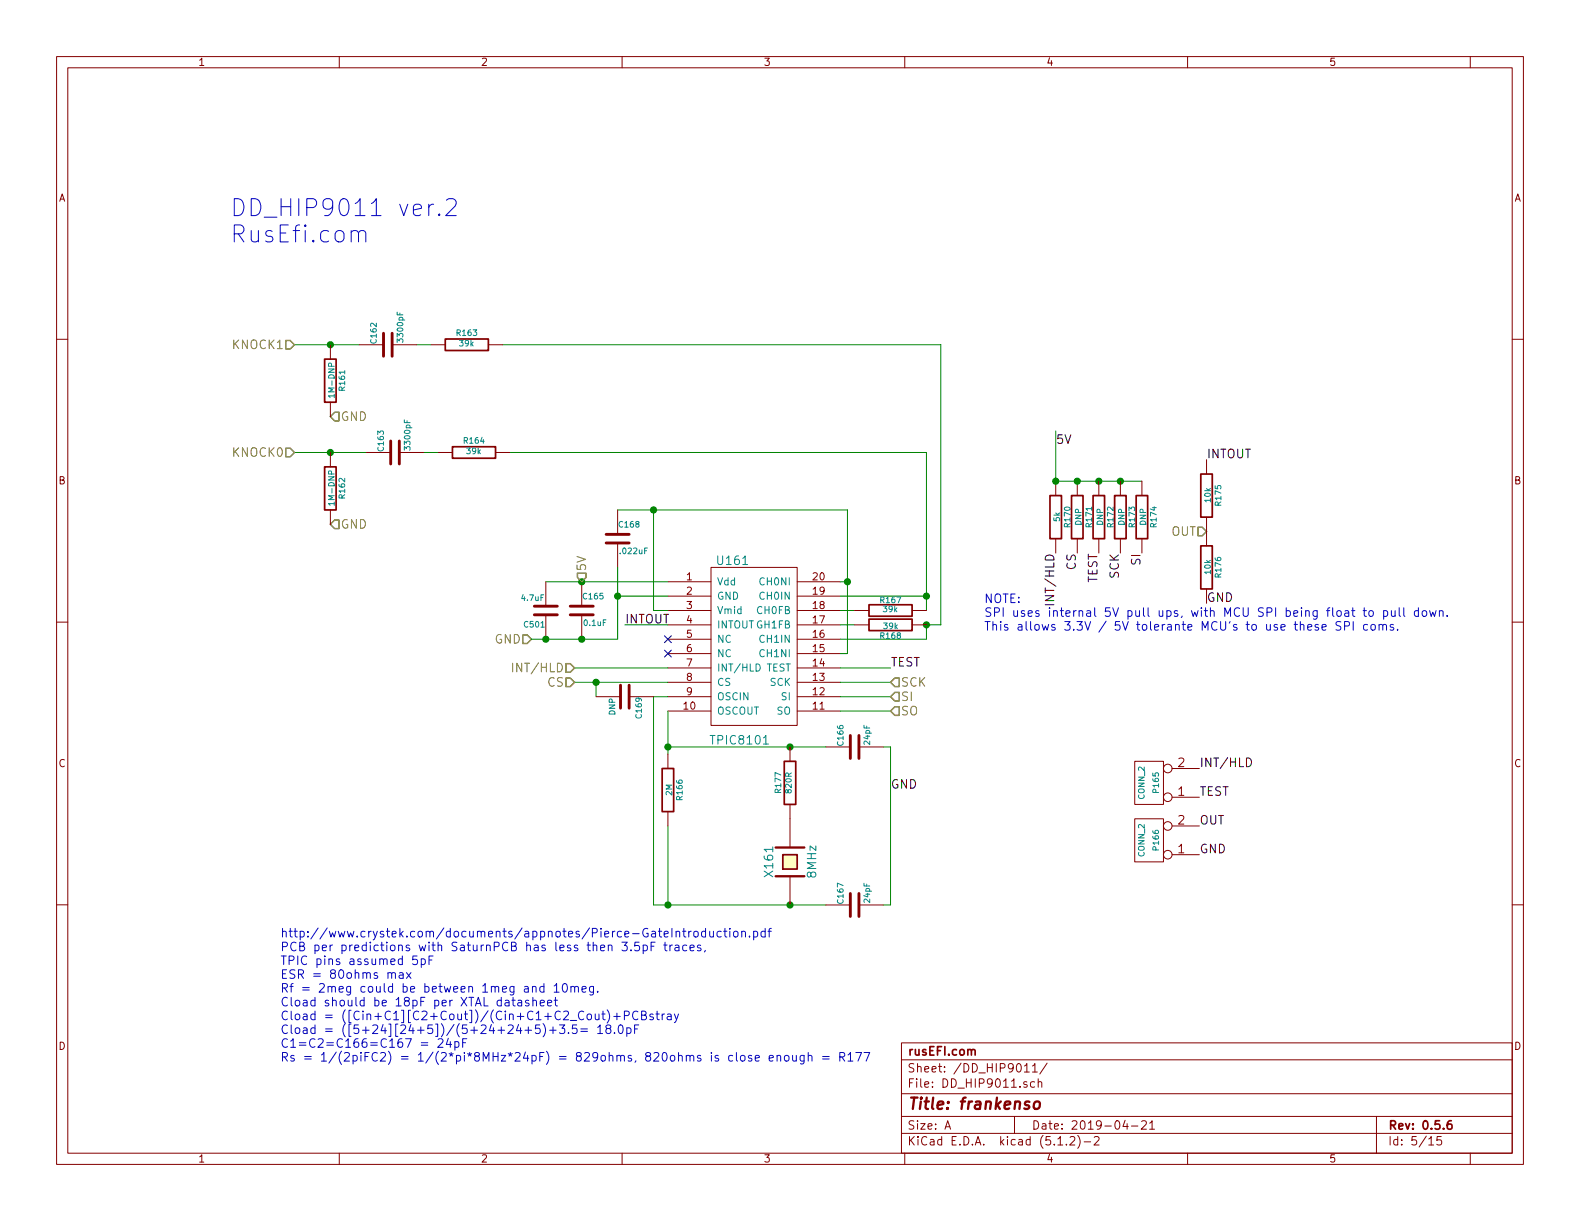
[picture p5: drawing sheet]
EESchema Schematic File Version 4
EELAYER 30 0
EELAYER END
$Descr A 11000 8500
encoding utf-8
Sheet 5 15
Title "frankenso"
Date "2019-04-21"
Rev "0.5.6"
Comp "rusEFI.com"
Comment1 ""
Comment2 ""
Comment3 ""
Comment4 ""
$EndDescr
$Comp
L rusEFI_Older:HIP9011 U161
U 1 1
P 5250 4450
F 0 "U161" H 5100 5000 60  0000 C CNN
F 1 "TPIC8101" H 5150 3750 60  0000 C CNN
F 2 "SO20L" H 5250 5050 60  0001 C CNN
F 3 "" H 5250 5050 60  0000 C CNN
F 4 "TI,TPIC8101DW" H 5250 4450 60  0001 C CNN "MFG,MFG#"
F 5 "DIGI,296-34575-5-ND" H 5250 4450 60  0001 C CNN "VEND1,VEND1#"
	1    5250 4450
	1    0    0    -1  
$EndComp
$Comp
L rusEFI_Older:C C165
U 1 1
P 4050 4250
F 0 "C165" H 4050 4350 40  0000 L CNN
F 1 "0.1uF" H 4056 4165 40  0000 L CNN
F 2 "SM0805" H 4088 4100 30  0001 C CNN
F 3 "~" H 4050 4250 60  0000 C CNN
F 4 "avx,08055C104KAT2A" H 4050 4250 60  0001 C CNN "MFG,MFG#"
F 5 "DIGI,478-1395-1-ND" H 4050 4250 60  0001 C CNN "VEND1,VEND1#"
	1    4050 4250
	1    0    0    -1  
$EndComp
$Comp
L rusEFI_Older:C C166
U 1 1
P 5950 5200
F 0 "C166" H 5950 5300 40  0000 L CNN
F 1 "24pF" H 5956 5115 40  0000 L CNN
F 2 "SM0805" V 1630 2600 60  0001 C CNN
F 3 "" H 5950 5200 60  0001 C CNN
F 4 "johnson,251R15S240JV4E" V 1630 2600 60  0001 C CNN "MFG,MFG#"
F 5 "DIGI,712-1383-1-ND" V 1630 2600 60  0001 C CNN "VEND1,VEND1#"
	1    5950 5200
	0    -1   -1   0   
$EndComp
$Comp
L rusEFI_Older:C C168
U 1 1
P 4300 3750
F 0 "C168" H 4300 3850 40  0000 L CNN
F 1 ".022uF" H 4306 3665 40  0000 L CNN
F 2 "SM0805" H 4338 3600 30  0001 C CNN
F 3 "~" H 4300 3750 60  0000 C CNN
F 4 "Murata,GRM21B5C1H223JA01L" H 4300 3750 60  0001 C CNN "MFG,MFG#"
F 5 "DIGI,490-1644-1-ND" H 4300 3750 60  0001 C CNN "VEND1,VEND1#"
	1    4300 3750
	1    0    0    -1  
$EndComp
NoConn ~ 4650 4450
NoConn ~ 4650 4550
Wire Wire Line
	2050 2400 2500 2400
Wire Wire Line
	2050 3150 2550 3150
Connection ~ 2300 3150
Connection ~ 2300 2400
Wire Wire Line
	2900 2400 3000 2400
Wire Wire Line
	2950 3150 3050 3150
Wire Wire Line
	5850 4250 5950 4250
Wire Wire Line
	5850 4350 5950 4350
Wire Wire Line
	5850 4450 6450 4450
Wire Wire Line
	6450 4450 6450 4350
Wire Wire Line
	6450 3150 6450 4250
Wire Wire Line
	6450 4150 5850 4150
Wire Wire Line
	3550 3150 6450 3150
Connection ~ 6450 4150
Wire Wire Line
	3500 2400 6550 2400
Wire Wire Line
	6550 2400 6550 4350
Wire Wire Line
	6550 4350 6450 4350
Connection ~ 6450 4350
Wire Wire Line
	3800 4050 4650 4050
Wire Wire Line
	4650 4150 4300 4150
Wire Wire Line
	4300 4450 4300 3950
Connection ~ 4050 4050
Connection ~ 4050 4450
Wire Wire Line
	4550 4250 4650 4250
Wire Wire Line
	4550 3550 4550 4250
Wire Wire Line
	5900 3550 5900 4550
Wire Wire Line
	5900 4050 5850 4050
Wire Wire Line
	5900 4550 5850 4550
Connection ~ 5900 4050
Wire Wire Line
	4650 5200 5750 5200
Wire Wire Line
	4650 4950 4650 5250
Connection ~ 5500 5200
Wire Wire Line
	4550 6300 5750 6300
Wire Wire Line
	4650 5750 4650 6300
Connection ~ 5500 6300
Wire Wire Line
	6150 5200 6200 5200
Wire Wire Line
	6200 5200 6200 6300
Connection ~ 4650 5200
Wire Wire Line
	4550 4850 4550 6300
Wire Wire Line
	4550 4850 4650 4850
Wire Wire Line
	4300 3550 5900 3550
Connection ~ 4550 3550
Connection ~ 4300 4150
Wire Wire Line
	4650 4650 4000 4650
Wire Wire Line
	4650 4750 4000 4750
Wire Wire Line
	5850 4650 6200 4650
Wire Wire Line
	5850 4750 6200 4750
Wire Wire Line
	5850 4850 6200 4850
Wire Wire Line
	5850 4950 6200 4950
Text Label 6200 4650 0    60   ~ 0
TEST
Wire Wire Line
	4650 4350 4350 4350
Text Label 4350 4350 0    60   ~ 0
INTOUT
$Comp
L rusEFI_Older:R R170
U 1 1
P 7350 3600
F 0 "R170" V 7430 3600 40  0000 C CNN
F 1 "5k" V 7357 3601 40  0000 C CNN
F 2 "SM0805" V 1130 2600 60  0001 C CNN
F 3 "" H 7350 3600 60  0001 C CNN
F 4 "STACKPOLE,RNCP0805FTD4K99" V 1130 2600 60  0001 C CNN "MFG,MFG#"
F 5 "DIGI,RNCP0805FTD4K99CT-ND" V 1130 2600 60  0001 C CNN "VEND1,VEND1#"
	1    7350 3600
	1    0    0    -1  
$EndComp
Wire Wire Line
	7350 3350 7950 3350
Connection ~ 7800 3350
Connection ~ 7650 3350
Wire Wire Line
	7350 3350 7350 3000
Text Label 7350 3100 0    60   ~ 0
5V
Text Label 7350 3850 3    60   ~ 0
INT/HLD
Text Label 7650 3850 3    60   ~ 0
TEST
Text Label 7800 3850 3    60   ~ 0
SCK
Text Label 7950 3850 3    60   ~ 0
SI
Wire Wire Line
	6200 6300 6150 6300
Text Label 6200 5500 0    60   ~ 0
GND
Text Notes 1600 1700 0    118  ~ 0
DD_HIP9011 ver.2\nRusEfi.com
Text Label 8400 4200 0    60   ~ 0
GND
Text Label 8400 3200 0    60   ~ 0
INTOUT
$Comp
L rusEFI_Older:CONN_2 P165
U 1 1
P 8000 5450
F 0 "P165" V 7950 5450 40  0000 C CNN
F 1 "CONN_2" V 8050 5450 40  0000 C CNN
F 2 "PIN_ARRAY_2X1" H 8000 5450 60  0001 C CNN
F 3 "" H 8000 5450 60  0000 C CNN
F 4 "DNP,DNP" V 8000 5450 60  0001 C CNN "MFG,MFG#"
F 5 "DNP,DNP" V 8000 5450 60  0001 C CNN "VEND1,VEND1#"
	1    8000 5450
	-1   0    0    1   
$EndComp
Text Label 8350 5350 0    60   ~ 0
INT/HLD
Text Label 8350 5550 0    60   ~ 0
TEST
$Comp
L rusEFI_Older:CONN_2 P166
U 1 1
P 8000 5850
F 0 "P166" V 7950 5850 40  0000 C CNN
F 1 "CONN_2" V 8050 5850 40  0000 C CNN
F 2 "PIN_ARRAY_2X1" H 8000 5850 60  0001 C CNN
F 3 "" H 8000 5850 60  0000 C CNN
F 4 "DNP,DNP" V 8000 5850 60  0001 C CNN "MFG,MFG#"
F 5 "DNP,DNP" V 8000 5850 60  0001 C CNN "VEND1,VEND1#"
	1    8000 5850
	-1   0    0    1   
$EndComp
Text Label 8350 5750 0    60   ~ 0
OUT
Text Label 8350 5950 0    60   ~ 0
GND
$Comp
L rusEFI_Older:CRYSTAL X161
U 1 1
P 5500 6000
F 0 "X161" H 5500 6150 60  0000 C CNN
F 1 "8MHz" H 5500 5850 60  0000 C CNN
F 2 "rusEFI_LIB:HC-18U" H 5500 6000 60  0001 C CNN
F 3 "~" H 5500 6000 60  0000 C CNN
F 4 "CTS,ATS08A-E" H 5500 6000 60  0001 C CNN "MFG,MFG#"
F 5 "DIGI,CTX1054-ND" H 5500 6000 60  0001 C CNN "VEND1,VEND1#"
	1    5500 6000
	0    -1   -1   0   
$EndComp
Text HLabel 3700 4450 0    60   Input ~ 0
GND
Text HLabel 4050 4050 1    60   Input ~ 0
5V
Wire Wire Line
	3700 4450 4300 4450
Text HLabel 2050 2400 0    60   Input ~ 0
KNOCK1
Text HLabel 2300 2900 2    60   Input ~ 0
GND
Text HLabel 2050 3150 0    60   Input ~ 0
KNOCK0
Text HLabel 2300 3650 2    60   Input ~ 0
GND
Text HLabel 6200 4750 2    60   Input ~ 0
SCK
Text HLabel 6200 4850 2    60   Input ~ 0
SI
Text HLabel 6200 4950 2    60   Input ~ 0
SO
Text HLabel 4000 4750 0    60   Input ~ 0
CS
Text HLabel 4000 4650 0    60   Input ~ 0
INT/HLD
Text HLabel 8400 3700 0    60   Input ~ 0
OUT
$Comp
L rusEFI_Older:R R162
U 1 1
P 2300 3400
F 0 "R162" V 2380 3400 40  0000 C CNN
F 1 "1M-DNP" V 2307 3401 40  0000 C CNN
F 2 "SM0805" V 1130 2600 60  0001 C CNN
F 3 "" H 2300 3400 60  0001 C CNN
F 4 "DNP,DNP" V 1130 2600 60  0001 C CNN "MFG,MFG#"
F 5 "DNP,DNP" V 1130 2600 60  0001 C CNN "VEND1,VEND1#"
	1    2300 3400
	1    0    0    -1  
$EndComp
$Comp
L rusEFI_Older:R R166
U 1 1
P 4650 5500
F 0 "R166" V 4730 5500 40  0000 C CNN
F 1 "2M" V 4657 5501 40  0000 C CNN
F 2 "SM0805" V 1130 2600 60  0001 C CNN
F 3 "" H 4650 5500 60  0001 C CNN
F 4 "vishay,CRCW08052M00FKEA" V 1130 2600 60  0001 C CNN "MFG,MFG#"
F 5 "DIGI,541-2.00MCCT-ND" V 1130 2600 60  0001 C CNN "VEND1,VEND1#"
	1    4650 5500
	1    0    0    -1  
$EndComp
$Comp
L rusEFI_Older:R R164
U 1 1
P 3300 3150
F 0 "R164" V 3380 3150 40  0000 C CNN
F 1 "39k" V 3307 3151 40  0000 C CNN
F 2 "SM0805" V 1130 2600 60  0001 C CNN
F 3 "" H 3300 3150 60  0001 C CNN
F 4 "ECG,ERA6AEB393V" V 1130 2600 60  0001 C CNN "MFG,MFG#"
F 5 "DIGI,P39KDACT-ND" V 1130 2600 60  0001 C CNN "VEND1,VEND1#"
	1    3300 3150
	0    -1   -1   0   
$EndComp
$Comp
L rusEFI_Older:R R175
U 1 1
P 8400 3450
F 0 "R175" V 8480 3450 40  0000 C CNN
F 1 "10k" V 8407 3451 40  0000 C CNN
F 2 "SM0805" V 3805 3950 60  0001 C CNN
F 3 "" H 7325 3975 60  0001 C CNN
F 4 "BOURNS,CR0805-FX-1002ELF" V 3805 3950 60  0001 C CNN "MFG,MFG#"
F 5 "DIGI,CR0805-FX-1002ELFCT-ND" V 3805 3950 60  0001 C CNN "VEND1,VEND1#"
F 6 "," H 7325 3975 60  0001 C CNN "VEND2,VEND2#"
	1    8400 3450
	1    0    0    -1  
$EndComp
$Comp
L rusEFI_Older:R R176
U 1 1
P 8400 3950
F 0 "R176" V 8480 3950 40  0000 C CNN
F 1 "10k" V 8407 3951 40  0000 C CNN
F 2 "SM0805" V 3805 3950 60  0001 C CNN
F 3 "" H 7325 3975 60  0001 C CNN
F 4 "BOURNS,CR0805-FX-1002ELF" V 3805 3950 60  0001 C CNN "MFG,MFG#"
F 5 "DIGI,CR0805-FX-1002ELFCT-ND" V 3805 3950 60  0001 C CNN "VEND1,VEND1#"
F 6 "," H 7325 3975 60  0001 C CNN "VEND2,VEND2#"
	1    8400 3950
	1    0    0    -1  
$EndComp
$Comp
L rusEFI_Older:C C163
U 1 1
P 2750 3150
F 0 "C163" H 2750 3250 40  0000 L CNN
F 1 "3300pF" H 2756 3065 40  0000 L CNN
F 2 "SM0805" H 2788 3000 30  0001 C CNN
F 3 "~" H 2750 3150 60  0000 C CNN
F 4 "Murata,GRM2165C1H332JA01D" H 2750 3150 60  0001 C CNN "MFG,MFG#"
F 5 "DIGI,490-1632-1-ND" H 2750 3150 60  0001 C CNN "VEND1,VEND1#"
	1    2750 3150
	0    -1   -1   0   
$EndComp
$Comp
L rusEFI_Older:R R171
U 1 1
P 7500 3600
F 0 "R171" V 7580 3600 40  0000 C CNN
F 1 "DNP" V 7507 3601 40  0000 C CNN
F 2 "SM0805" V 3805 3950 60  0001 C CNN
F 3 "" H 7325 3975 60  0001 C CNN
F 4 "DNP,DNP" V 3805 3950 60  0001 C CNN "MFG,MFG#"
F 5 "DNP,DNP" V 3805 3950 60  0001 C CNN "VEND1,VEND1#"
F 6 "," H 7325 3975 60  0001 C CNN "VEND2,VEND2#"
	1    7500 3600
	1    0    0    -1  
$EndComp
Text Label 7500 3850 3    60   ~ 0
CS
Connection ~ 7500 3350
Connection ~ 7350 3350
$Comp
L rusEFI_Older:C C501
U 1 1
P 3800 4250
F 0 "C501" H 3800 4350 40  0000 L CNN
F 1 "4.7uF" H 3806 4165 40  0000 L CNN
F 2 "SM0805" V -520 1050 60  0001 C CNN
F 3 "" H 3800 4250 60  0001 C CNN
F 4 "TDK,CGA4J3X5R1H475K125AB" V -520 1050 60  0001 C CNN "MFG,MFG#"
F 5 "DIGI,445-7882-6-ND" V -520 1050 60  0001 C CNN "VEND1,VEND1#"
	1    3800 4250
	-1   0    0    1   
$EndComp
Connection ~ 3800 4450
$Comp
L rusEFI_Older:R R177
U 1 1
P 5500 5450
F 0 "R177" V 5580 5450 40  0000 C CNN
F 1 "820R" V 5507 5451 40  0000 C CNN
F 2 "SM0805" V -720 4450 60  0001 C CNN
F 3 "" H 5500 5450 60  0001 C CNN
F 4 "vishay,CRCW0805820RJNEA" V -720 4450 60  0001 C CNN "MFG,MFG#"
F 5 "DIGI,541-820ACT-ND" V -720 4450 60  0001 C CNN "VEND1,VEND1#"
	1    5500 5450
	-1   0    0    1   
$EndComp
Connection ~ 4650 6300
Wire Wire Line
	4150 4850 4150 4750
Connection ~ 4150 4750
$Comp
L rusEFI_Older:C C167
U 1 1
P 5950 6300
F 0 "C167" H 5950 6400 40  0000 L CNN
F 1 "24pF" H 5956 6215 40  0000 L CNN
F 2 "SM0805" V 1630 3700 60  0001 C CNN
F 3 "" H 5950 6300 60  0001 C CNN
F 4 "johnson,251R15S240JV4E" V 1630 3700 60  0001 C CNN "MFG,MFG#"
F 5 "DIGI,712-1383-1-ND" V 1630 3700 60  0001 C CNN "VEND1,VEND1#"
	1    5950 6300
	0    -1   -1   0   
$EndComp
$Comp
L rusEFI_Older:C C169
U 1 1
P 4350 4850
F 0 "C169" H 4350 4950 40  0000 L CNN
F 1 "DNP" H 4356 4765 40  0000 L CNN
F 2 "SM0805" V 3805 3950 60  0001 C CNN
F 3 "" H 7325 3975 60  0001 C CNN
F 4 "DNP,DNP" V 3805 3950 60  0001 C CNN "MFG,MFG#"
F 5 "DNP,DNP" V 3805 3950 60  0001 C CNN "VEND1,VEND1#"
F 6 "," H 7325 3975 60  0001 C CNN "VEND2,VEND2#"
	1    4350 4850
	0    1    1    0   
$EndComp
Text Notes 1950 7400 0    60   ~ 0
http://www.crystek.com/documents/appnotes/Pierce-GateIntroduction.pdf\nPCB per predictions with SaturnPCB has less then 3.5pF traces, \nTPIC pins assumed 5pF\nESR = 80ohms max\nRf = 2meg could be between 1meg and 10meg.\nCload should be 18pF per XTAL datasheet\nCload = ([Cin+C1][C2+Cout])/(Cin+C1+C2_Cout)+PCBstray\nCload = ([5+24][24+5])/(5+24+24+5)+3.5= 18.0pF\nC1=C2=C166=C167 = 24pF\nRs = 1/(2piFC2) = 1/(2*pi*8MHz*24pF) = 829ohms, 820ohms is close enough = R177
$Comp
L rusEFI_Older:R R161
U 1 1
P 2300 2650
F 0 "R161" V 2380 2650 40  0000 C CNN
F 1 "1M-DNP" V 2307 2651 40  0000 C CNN
F 2 "SM0805" V 1130 1850 60  0001 C CNN
F 3 "" H 2300 2650 60  0001 C CNN
F 4 "DNP,DNP" V 1130 1850 60  0001 C CNN "MFG,MFG#"
F 5 "DNP,DNP" V 1130 1850 60  0001 C CNN "VEND1,VEND1#"
	1    2300 2650
	1    0    0    -1  
$EndComp
$Comp
L rusEFI_Older:R R163
U 1 1
P 3250 2400
F 0 "R163" V 3330 2400 40  0000 C CNN
F 1 "39k" V 3257 2401 40  0000 C CNN
F 2 "SM0805" V 1080 1850 60  0001 C CNN
F 3 "" H 3250 2400 60  0001 C CNN
F 4 "ECG,ERA6AEB393V" V 1080 1850 60  0001 C CNN "MFG,MFG#"
F 5 "DIGI,P39KDACT-ND" V 1080 1850 60  0001 C CNN "VEND1,VEND1#"
	1    3250 2400
	0    -1   -1   0   
$EndComp
$Comp
L rusEFI_Older:C C162
U 1 1
P 2700 2400
F 0 "C162" H 2700 2500 40  0000 L CNN
F 1 "3300pF" H 2706 2315 40  0000 L CNN
F 2 "SM0805" H 2738 2250 30  0001 C CNN
F 3 "~" H 2700 2400 60  0000 C CNN
F 4 "Murata,GRM2165C1H332JA01D" H 2700 2400 60  0001 C CNN "MFG,MFG#"
F 5 "DIGI,490-1632-1-ND" H 2700 2400 60  0001 C CNN "VEND1,VEND1#"
	1    2700 2400
	0    -1   -1   0   
$EndComp
$Comp
L rusEFI_Older:R R172
U 1 1
P 7650 3600
F 0 "R172" V 7730 3600 40  0000 C CNN
F 1 "DNP" V 7657 3601 40  0000 C CNN
F 2 "SM0805" V 3805 3950 60  0001 C CNN
F 3 "" H 7325 3975 60  0001 C CNN
F 4 "DNP,DNP" V 3805 3950 60  0001 C CNN "MFG,MFG#"
F 5 "DNP,DNP" V 3805 3950 60  0001 C CNN "VEND1,VEND1#"
F 6 "," H 7325 3975 60  0001 C CNN "VEND2,VEND2#"
	1    7650 3600
	1    0    0    -1  
$EndComp
$Comp
L rusEFI_Older:R R173
U 1 1
P 7800 3600
F 0 "R173" V 7880 3600 40  0000 C CNN
F 1 "DNP" V 7807 3601 40  0000 C CNN
F 2 "SM0805" V 3805 3950 60  0001 C CNN
F 3 "" H 7325 3975 60  0001 C CNN
F 4 "DNP,DNP" V 3805 3950 60  0001 C CNN "MFG,MFG#"
F 5 "DNP,DNP" V 3805 3950 60  0001 C CNN "VEND1,VEND1#"
F 6 "," H 7325 3975 60  0001 C CNN "VEND2,VEND2#"
	1    7800 3600
	1    0    0    -1  
$EndComp
$Comp
L rusEFI_Older:R R174
U 1 1
P 7950 3600
F 0 "R174" V 8030 3600 40  0000 C CNN
F 1 "DNP" V 7957 3601 40  0000 C CNN
F 2 "SM0805" V 3805 3950 60  0001 C CNN
F 3 "" H 7325 3975 60  0001 C CNN
F 4 "DNP,DNP" V 3805 3950 60  0001 C CNN "MFG,MFG#"
F 5 "DNP,DNP" V 3805 3950 60  0001 C CNN "VEND1,VEND1#"
F 6 "," H 7325 3975 60  0001 C CNN "VEND2,VEND2#"
	1    7950 3600
	1    0    0    -1  
$EndComp
$Comp
L rusEFI_Older:R R167
U 1 1
P 6200 4250
F 0 "R167" V 6270 4250 40  0000 C CNN
F 1 "39k" V 6207 4251 40  0000 C CNN
F 2 "SM0805" V 4030 3700 60  0001 C CNN
F 3 "" H 6200 4250 60  0001 C CNN
F 4 "ECG,ERA6AEB393V" V 4030 3700 60  0001 C CNN "MFG,MFG#"
F 5 "DIGI,P39KDACT-ND" V 4030 3700 60  0001 C CNN "VEND1,VEND1#"
	1    6200 4250
	0    -1   -1   0   
$EndComp
$Comp
L rusEFI_Older:R R168
U 1 1
P 6200 4350
F 0 "R168" V 6275 4350 40  0000 C CNN
F 1 "39k" V 6207 4351 40  0000 C CNN
F 2 "SM0805" V 4030 3800 60  0001 C CNN
F 3 "" H 6200 4350 60  0001 C CNN
F 4 "ECG,ERA6AEB393V" V 4030 3800 60  0001 C CNN "MFG,MFG#"
F 5 "DIGI,P39KDACT-ND" V 4030 3800 60  0001 C CNN "VEND1,VEND1#"
	1    6200 4350
	0    1    1    0   
$EndComp
Text Notes 6850 4400 0    60   ~ 0
NOTE:\nSPI uses internal 5V pull ups, with MCU SPI being float to pull down. \nThis allows 3.3V / 5V tolerante MCU's to use these SPI coms. 
$EndSCHEMATC
